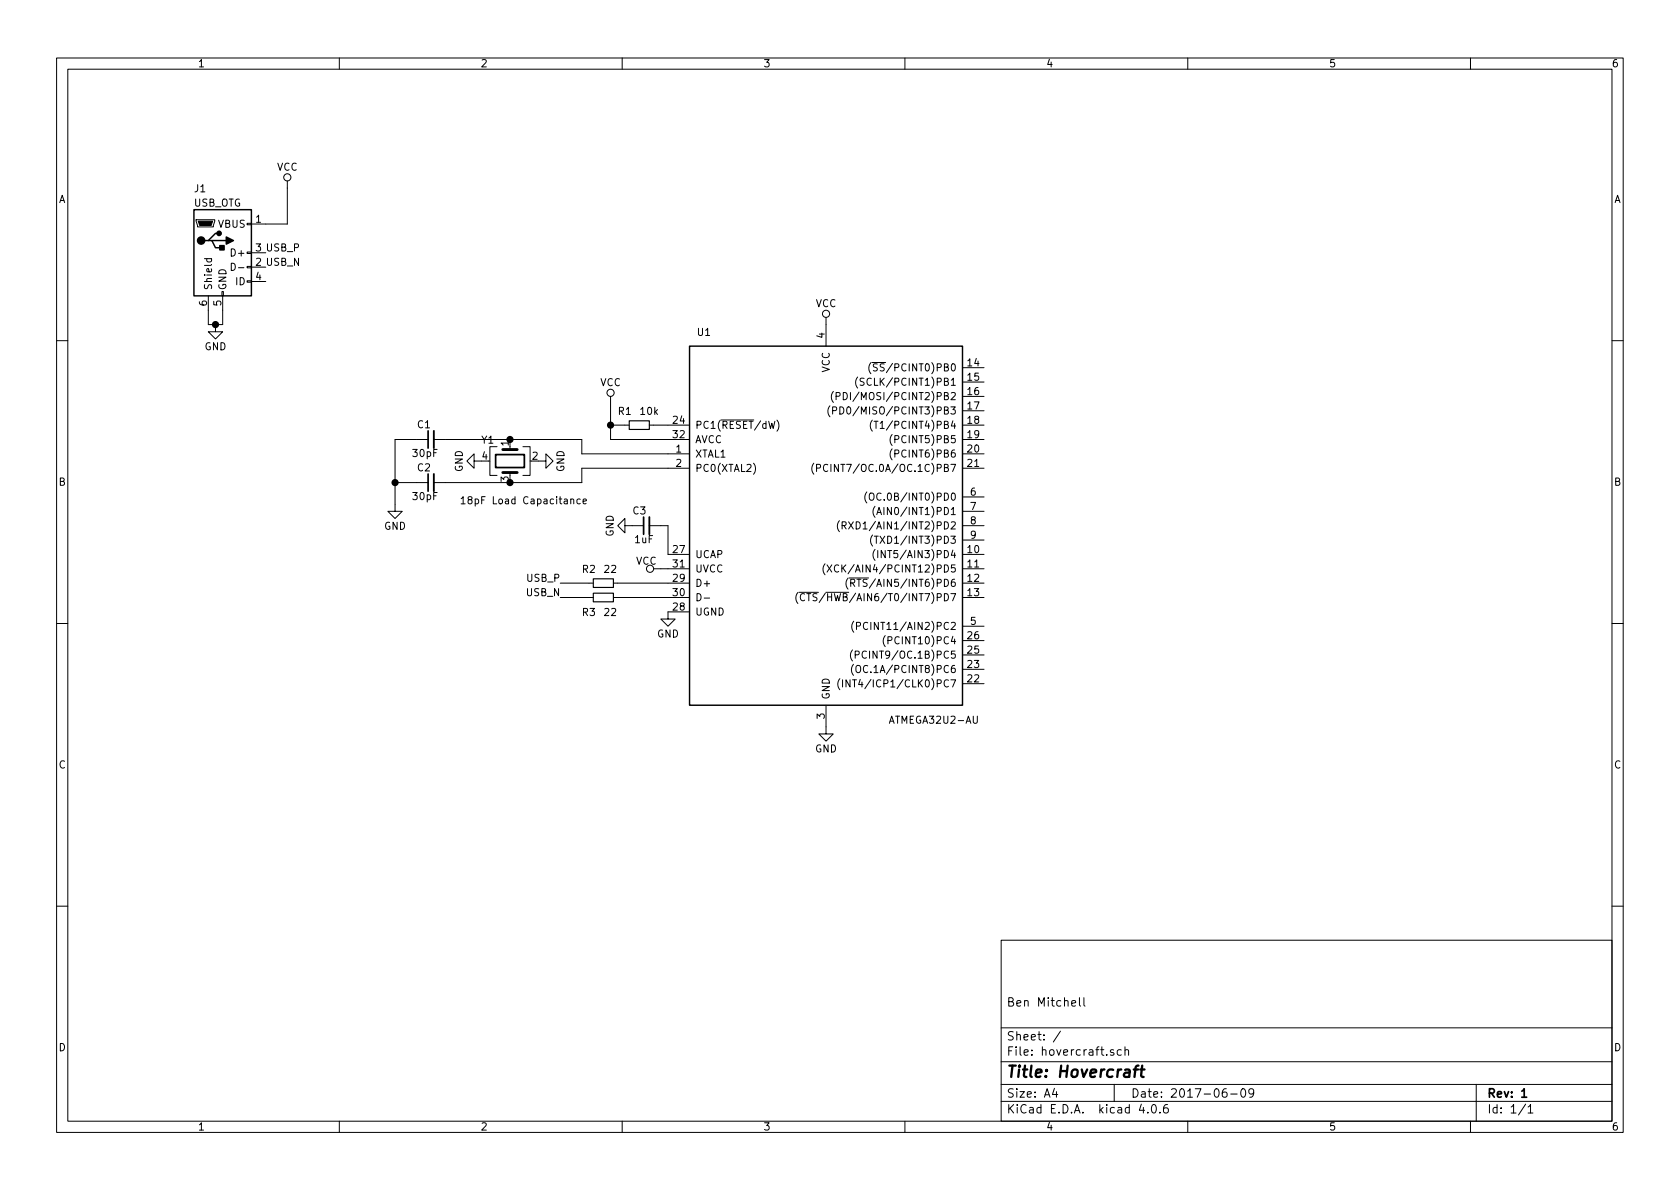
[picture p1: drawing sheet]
EESchema Schematic File Version 2
LIBS:power
LIBS:device
LIBS:transistors
LIBS:conn
LIBS:linear
LIBS:regul
LIBS:74xx
LIBS:cmos4000
LIBS:adc-dac
LIBS:memory
LIBS:xilinx
LIBS:microcontrollers
LIBS:dsp
LIBS:microchip
LIBS:analog_switches
LIBS:motorola
LIBS:texas
LIBS:intel
LIBS:audio
LIBS:interface
LIBS:digital-audio
LIBS:philips
LIBS:display
LIBS:cypress
LIBS:siliconi
LIBS:opto
LIBS:atmel
LIBS:contrib
LIBS:valves
EELAYER 25 0
EELAYER END
$Descr A4 11693 8268
encoding utf-8
Sheet 1 1
Title "Hovercraft"
Date "2017-06-09"
Rev "1"
Comp ""
Comment1 "Ben Mitchell"
Comment2 ""
Comment3 ""
Comment4 ""
$EndDescr
$Comp
L Crystal_GND24 Y1
U 1 1
P 3550 3200
F 0 "Y1" V 3400 3000 50  0000 L CNN
F 1 "Crystal_GND24" V 3750 3000 50  0001 L CNN
F 2 "Crystals:Crystal_SMD_5032-4pin_5.0x3.2mm" H 3550 3200 50  0001 C CNN
F 3 "" H 3550 3200 50  0001 C CNN
	1    3550 3200
	0    1    1    0   
$EndComp
$Comp
L GND #PWR01
U 1 1
P 3350 3200
F 0 "#PWR01" H 3350 2950 50  0001 C CNN
F 1 "GND" H 3350 3050 50  0000 C CNN
F 2 "" H 3350 3200 50  0001 C CNN
F 3 "" H 3350 3200 50  0001 C CNN
	1    3350 3200
	0    1    1    0   
$EndComp
$Comp
L GND #PWR02
U 1 1
P 3750 3200
F 0 "#PWR02" H 3750 2950 50  0001 C CNN
F 1 "GND" H 3750 3050 50  0000 C CNN
F 2 "" H 3750 3200 50  0001 C CNN
F 3 "" H 3750 3200 50  0001 C CNN
	1    3750 3200
	0    -1   -1   0   
$EndComp
Wire Wire Line
	3100 3050 4050 3050
Wire Wire Line
	3100 3350 4050 3350
Wire Wire Line
	4050 3050 4050 3150
Wire Wire Line
	4050 3150 4650 3150
Wire Wire Line
	4050 3250 4650 3250
Wire Wire Line
	4050 3350 4050 3250
$Comp
L GND #PWR03
U 1 1
P 5750 5050
F 0 "#PWR03" H 5750 4800 50  0001 C CNN
F 1 "GND" H 5750 4900 50  0000 C CNN
F 2 "" H 5750 5050 50  0001 C CNN
F 3 "" H 5750 5050 50  0001 C CNN
	1    5750 5050
	1    0    0    -1  
$EndComp
$Comp
L GND #PWR04
U 1 1
P 4650 4250
F 0 "#PWR04" H 4650 4000 50  0001 C CNN
F 1 "GND" H 4650 4100 50  0000 C CNN
F 2 "" H 4650 4250 50  0001 C CNN
F 3 "" H 4650 4250 50  0001 C CNN
	1    4650 4250
	1    0    0    -1  
$EndComp
$Comp
L USB_OTG J1
U 1 1
P 1550 1750
F 0 "J1" H 1350 2200 50  0000 L CNN
F 1 "USB_OTG" H 1350 2100 50  0000 L CNN
F 2 "Connectors:USB_Micro-B" H 1700 1700 50  0001 C CNN
F 3 "" H 1700 1700 50  0001 C CNN
	1    1550 1750
	1    0    0    -1  
$EndComp
$Comp
L GND #PWR05
U 1 1
P 1500 2250
F 0 "#PWR05" H 1500 2000 50  0001 C CNN
F 1 "GND" H 1500 2100 50  0000 C CNN
F 2 "" H 1500 2250 50  0001 C CNN
F 3 "" H 1500 2250 50  0001 C CNN
	1    1500 2250
	1    0    0    -1  
$EndComp
Wire Wire Line
	1550 2250 1550 2150
Wire Wire Line
	1450 2250 1550 2250
Wire Wire Line
	1450 2250 1450 2150
Connection ~ 1500 2250
Wire Wire Line
	1850 1550 2000 1550
Wire Wire Line
	2000 1550 2000 1300
$Comp
L VCC #PWR06
U 1 1
P 2000 1300
F 0 "#PWR06" H 2000 1150 50  0001 C CNN
F 1 "VCC" H 2000 1450 50  0000 C CNN
F 2 "" H 2000 1300 50  0001 C CNN
F 3 "" H 2000 1300 50  0001 C CNN
	1    2000 1300
	1    0    0    -1  
$EndComp
Text Label 1850 1750 0    50   ~ 0
USB_P
Text Label 1850 1850 0    50   ~ 0
USB_N
Text Label 3900 4050 2    50   ~ 0
USB_P
Text Label 3900 4150 2    50   ~ 0
USB_N
$Comp
L R_Small R2
U 1 1
P 4200 4050
F 0 "R2" V 4100 3900 50  0000 L CNN
F 1 "22" V 4100 4050 50  0000 L CNN
F 2 "Resistors_SMD:R_0603" H 4200 4050 50  0001 C CNN
F 3 "" H 4200 4050 50  0001 C CNN
	1    4200 4050
	0    1    1    0   
$EndComp
$Comp
L R_Small R3
U 1 1
P 4200 4150
F 0 "R3" V 4300 4000 50  0000 L CNN
F 1 "22" V 4300 4150 50  0000 L CNN
F 2 "Resistors_SMD:R_0603" H 4200 4150 50  0001 C CNN
F 3 "" H 4200 4150 50  0001 C CNN
	1    4200 4150
	0    1    1    0   
$EndComp
Wire Wire Line
	3900 4050 4100 4050
Wire Wire Line
	3900 4150 4100 4150
Wire Wire Line
	4300 4050 4650 4050
Wire Wire Line
	4300 4150 4650 4150
$Comp
L VCC #PWR07
U 1 1
P 5750 2250
F 0 "#PWR07" H 5750 2100 50  0001 C CNN
F 1 "VCC" H 5750 2400 50  0000 C CNN
F 2 "" H 5750 2250 50  0001 C CNN
F 3 "" H 5750 2250 50  0001 C CNN
	1    5750 2250
	1    0    0    -1  
$EndComp
$Comp
L VCC #PWR08
U 1 1
P 4600 3950
F 0 "#PWR08" H 4600 3800 50  0001 C CNN
F 1 "VCC" V 4650 4050 50  0000 C CNN
F 2 "" H 4600 3950 50  0001 C CNN
F 3 "" H 4600 3950 50  0001 C CNN
	1    4600 3950
	0    -1   -1   0   
$EndComp
$Comp
L C_Small C3
U 1 1
P 4500 3650
F 0 "C3" V 4600 3650 50  0000 L CNN
F 1 "1uF" V 4400 3600 50  0000 L CNN
F 2 "Capacitors_SMD:C_0603" H 4500 3650 50  0001 C CNN
F 3 "" H 4500 3650 50  0001 C CNN
	1    4500 3650
	0    -1   -1   0   
$EndComp
Wire Wire Line
	4650 3850 4650 3650
Wire Wire Line
	4650 3650 4600 3650
$Comp
L GND #PWR09
U 1 1
P 4400 3650
F 0 "#PWR09" H 4400 3400 50  0001 C CNN
F 1 "GND" H 4400 3500 50  0000 C CNN
F 2 "" H 4400 3650 50  0001 C CNN
F 3 "" H 4400 3650 50  0001 C CNN
	1    4400 3650
	0    1    1    0   
$EndComp
Text Notes 3200 3500 0    50   ~ 0
18pF Load Capacitance
$Comp
L C_Small C2
U 1 1
P 3000 3350
F 0 "C2" V 3100 3350 50  0000 L CNN
F 1 "30pF" V 2900 3300 50  0000 L CNN
F 2 "Capacitors_SMD:C_0603" H 3000 3350 50  0001 C CNN
F 3 "" H 3000 3350 50  0001 C CNN
	1    3000 3350
	0    -1   -1   0   
$EndComp
$Comp
L C_Small C1
U 1 1
P 3000 3050
F 0 "C1" V 3100 3050 50  0000 L CNN
F 1 "30pF" V 2900 3000 50  0000 L CNN
F 2 "Capacitors_SMD:C_0603" H 3000 3050 50  0001 C CNN
F 3 "" H 3000 3050 50  0001 C CNN
	1    3000 3050
	0    -1   -1   0   
$EndComp
Connection ~ 3550 3050
Connection ~ 3550 3350
Wire Wire Line
	2900 3050 2750 3050
Wire Wire Line
	2750 3050 2750 3500
Wire Wire Line
	2750 3350 2900 3350
Connection ~ 2750 3350
$Comp
L GND #PWR010
U 1 1
P 2750 3500
F 0 "#PWR010" H 2750 3250 50  0001 C CNN
F 1 "GND" H 2750 3350 50  0000 C CNN
F 2 "" H 2750 3500 50  0001 C CNN
F 3 "" H 2750 3500 50  0001 C CNN
	1    2750 3500
	1    0    0    -1  
$EndComp
Wire Wire Line
	4600 3950 4650 3950
$Comp
L R_Small R1
U 1 1
P 4450 2950
F 0 "R1" V 4350 2800 50  0000 L CNN
F 1 "10k" V 4350 2950 50  0000 L CNN
F 2 "Resistors_SMD:R_0603" H 4450 2950 50  0001 C CNN
F 3 "" H 4450 2950 50  0001 C CNN
	1    4450 2950
	0    1    1    0   
$EndComp
Wire Wire Line
	4550 2950 4650 2950
Wire Wire Line
	4650 3050 4250 3050
Wire Wire Line
	4250 3050 4250 2800
Wire Wire Line
	4350 2950 4250 2950
Connection ~ 4250 2950
$Comp
L VCC #PWR011
U 1 1
P 4250 2800
F 0 "#PWR011" H 4250 2650 50  0001 C CNN
F 1 "VCC" H 4250 2950 50  0000 C CNN
F 2 "" H 4250 2800 50  0001 C CNN
F 3 "" H 4250 2800 50  0001 C CNN
	1    4250 2800
	1    0    0    -1  
$EndComp
$Comp
L ATMEGA32U2-AU U1
U 1 1
P 5750 3650
F 0 "U1" H 4900 5000 50  0000 C CNN
F 1 "ATMEGA32U2-AU" H 6500 2300 50  0000 C CNN
F 2 "Housings_DFN_QFN:QFN-32-1EP_5x5mm_Pitch0.5mm" H 5600 3700 50  0001 C CNN
F 3 "http://www.atmel.com/Images/doc7799.pdf" H 5850 2200 50  0001 C CNN
	1    5750 3650
	1    0    0    -1  
$EndComp
$EndSCHEMATC
